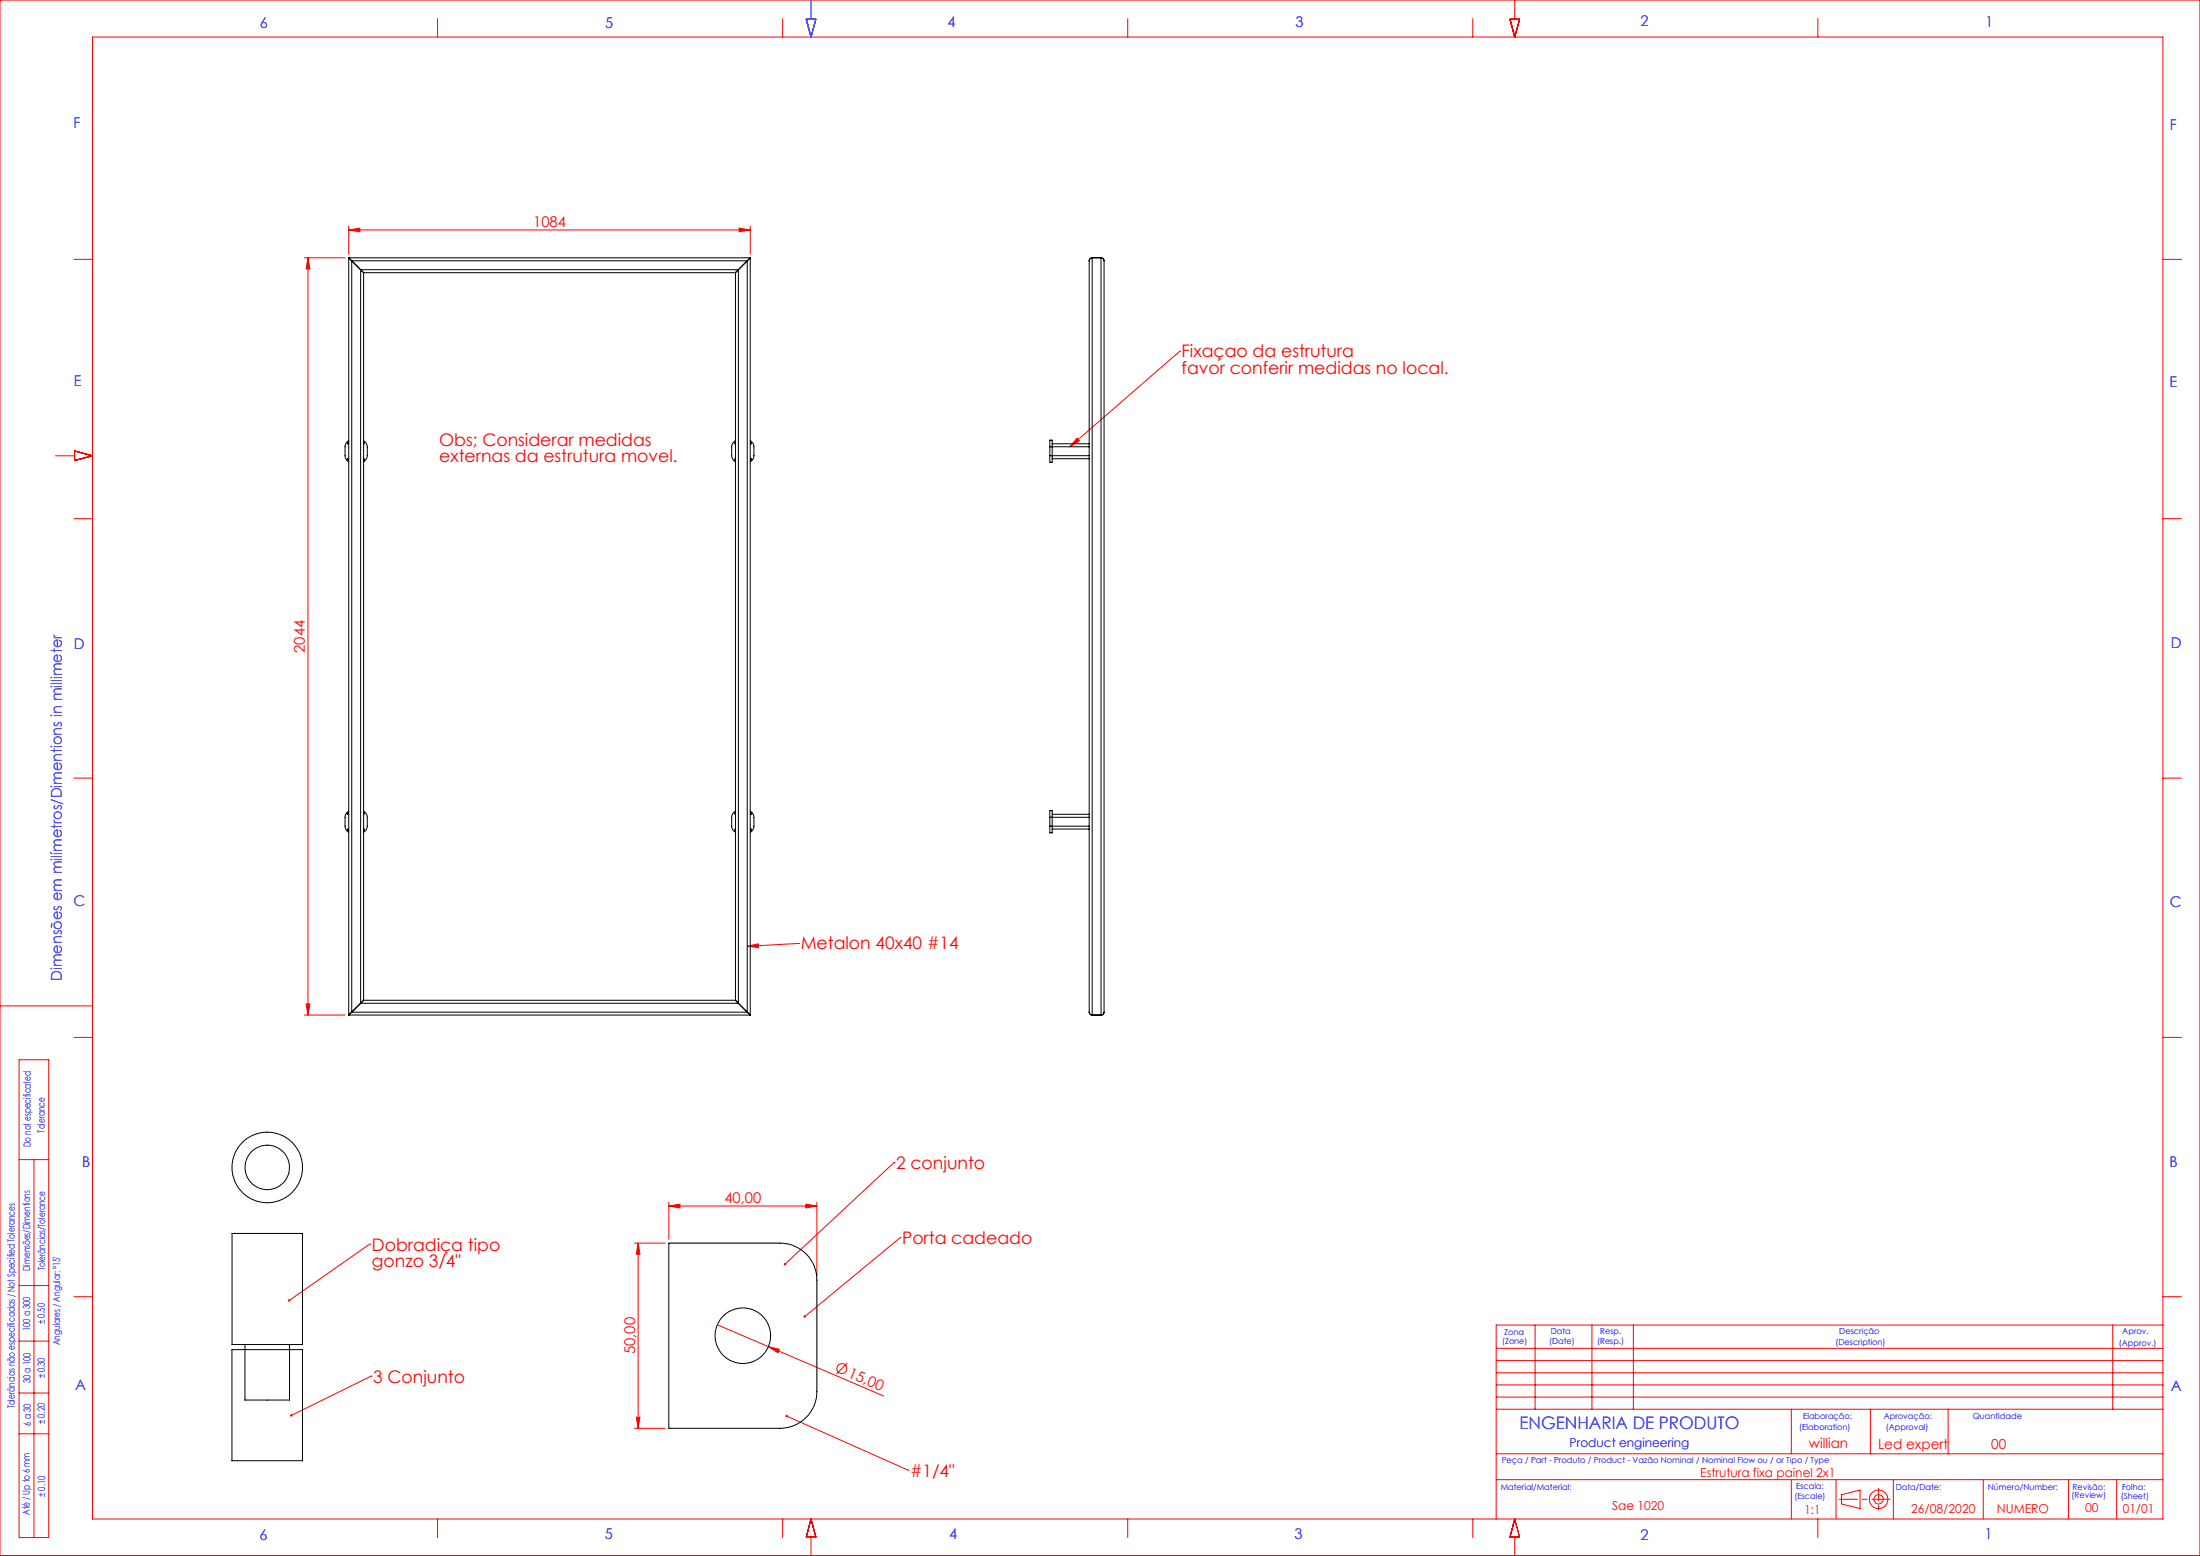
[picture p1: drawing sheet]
<svg xmlns="http://www.w3.org/2000/svg" width="594mm" height="420mm" viewBox="0 0 594 420" stroke-linecap="round" stroke-linejoin="round" font-family="sans-serif">
<g fill="none" stroke="#f00" stroke-width=".27">
<path d="M0 0h594v420h-594zM25 10h559v400h-559zM118.1 5v5M211.3 5v5M304.5 5v5M397.7 5v5M407.7 5.2h2.6l-1.3 4.8zM409 0v5.2M490.8 5v5M20 70h5M82.2 69.6h11M83.1 69.6l.6 3h-1z"/>
<path d="M83.1 69.6v204.4M94.2 62.1l3-.5v1zM94.2 61v7.6M94.2 62.1h108.4M199.6 61.6l3 .5-3 .5zM202.6 61v7.6M584 70h5M318.5 94.8h.1M318.5 94.8l-29.6 25.8M290.8 118.3l.6 .7-2.5 1.6zM15 123h5.1M20 140h5"/>
<path d="M20.1 121.7l4.9 1.3-4.9 1.3zM584 140h5M20 210h5M584 210h5M201.8 255.4l2.9-.6 .1 1zM215.7 254.7h.1M215.7 254.7l-13.9 .7M0 271.5h25M82.2 274h11M82.7 271h1l-.6 3zM5.2 286h8v129h-8zM20 280h5"/>
<path d="M584 280h5M5.2 313h8M9.2 313v102M241.4 313.8h.1M241.4 313.8l-29.5 27.4M99.8 335.8h.1M99.8 335.8l-21.7 15.2M171.3 335.5h8.3M172.3 335.5l.5 3h-1zM172.3 335.5v50M180.6 325.5l3-.5v1.1zM180.6 324.5v10"/>
<path d="M180.6 325.5h40M217.6 325l3 .5-3 .6zM220.6 324.5v20M243.1 334.1h.1M243.1 334.1l-25.8 21.3M5.2 347h8M20 350h5M193.7 357.6l44.9 19.2M414.5 357.7v22.7M429.8 357.7v22.7M441 357.7v22.7M570.4 357.7v22.7"/>
<path d="M584 350h5M584 357.7h-180v52.3M5.2 376h8M5.2 362h8M100.2 371.5h.1M100.2 371.5l-21.6 10.6M207.5 363.5l2.9 .7-.4 .9zM228.7 368l-2.9 2.9M404 363.9h180M404 367.3h180M404 370.5h180M404 373.8h180"/>
<path d="M404 377.1h180M5.2 387h8M171.3 385.5h8.3M171.8 382.5h1l-.5 3zM212.4 382.3l32.8 14.5M245.2 396.8h.1M404 399.4h180M404 392.4h180M404 380.4h180M483.7 399.4v10.6M483.7 380.4v12M495.7 399.4v10.6"/>
<path d="M505 380.4v12M511.2 399.4v10.6M526 380.4v12M535.5 399.4v10.6M558.5 399.4v10.6M571.5 399.4v10.6M118.1 410v5M211.3 410v5M219 410l1.3 4.8h-2.6zM219 414.8v5.2M304.5 410v5M397.7 410v5"/>
<path d="M409 410l1.3 4.8h-2.6zM409 414.8v5.2M490.8 410v5M497.2 403.5l5-1.3v5l-5-1.2z"/>
<circle cx="227.3" cy="369.4" r="1.34"/>
<circle cx="507.2" cy="404.7" r="1.26"/>
<circle cx="507.2" cy="404.7" r="2.51"/>
</g>
<path d="M507.2 401.7v6" fill="none" stroke="#f00" stroke-width=".27" stroke-dasharray="6.3 1.3 1.3 1.3" stroke-dashoffset="3"/>
<path d="M496.6 404.7h13.8" fill="none" stroke="#f00" stroke-width=".27" stroke-dasharray="6.3 1.3 1.3 1.3" stroke-dashoffset="1.4"/>
<path d="M217.7 5.2h2.6l-1.3 4.8zM219 0v5.2" fill="none" stroke="#00f" stroke-width=".27"/>
<g fill="#f00">
<path d="M207.5 363.5l2.9 .7-.4 .9z"/>
<path d="M201.8 255.4l2.9-.6 .1 1zM290.8 118.3l.6 .7-2.5 1.6zM77.8 350.8v.4l.3-.2-.3 .2a.33 .33 0 0 0 .5 .1 .33 .33 0 0 0 0-.5 .33 .33 0 0 0-.5 0zM78.4 381.8v.4l.2-.1-.2 .1a.34 .34 0 0 0 .4 .2 .34 .34 0 0 0 .1-.5 .34 .34 0 0 0-.5-.1zM217 355.2v.4l.3-.2-.3 .2a.34 .34 0 0 0 .5 0 .34 .34 0 0 0 0-.5 .34 .34 0 0 0-.5 .1zM212.2 382l.2 .3-.3-.2a.33 .33 0 0 0 .4 .5 .33 .33 0 0 0 .2-.5 .33 .33 0 0 0-.5-.1zM211.8 340.9l-.1 .6 .2-.3-.2 .3a.33 .33 0 0 0 .4 0 .33 .33 0 0 0 .1-.5 .33 .33 0 0 0-.4-.1z"/>
<path d="M94.2 62.1l3-.5v1zM199.6 61.6l3 .5-3 .5z"/>
<path d="M180.6 325.5l3-.5v1.1zM217.6 325l3 .5-3 .6z"/>
<path d="M82.7 271h1l-.6 3zM83.1 69.6l.6 3h-1z"/>
<path d="M172.3 335.5l.5 3h-1zM171.8 382.5h1l-.5 3z"/>
</g>
<g fill="none" stroke="#000" stroke-width=".27">
<path d="M94.2 69.6l.8 .8M94.2 69.6v204.4M94.2 69.6h108.4M95 70.4v202.8M95 70.4l2.4 2.4M95 70.4h106.8M97.4 72.8l.8 .8M97.4 72.8v198M97.4 72.8h102M98.2 73.6v196.4M98.2 73.6h100.4M198.6 73.6v196.4"/>
<path d="M199.4 72.8l-.8 .8M199.4 72.8v198M201.8 70.4l-2.4 2.4M201.8 70.4v202.8M202.6 69.6l-.8 .8M202.6 69.6v204.4M294.1 70.4v49.4M294.9 69.6l-.6 .3-.2 .5M294.9 69.6a.85 .85 0 0 0-.8 .8M294.9 69.6h2.4M294.9 69.6v204.4M297.3 69.6a.85 .85 0 0 1 .8 .8"/>
<path d="M297.3 69.6h.1a.73 .73 0 0 1 .7 .8M297.3 69.6v204.4M298.1 70.4v202.8M94.2 119.4a.24 .24 0 0 0-.4 .2 .25 .25 0 0 0 .4 .3M94.2 119a1.79 1.79 0 0 0-1 1.6v2.4a1.79 1.79 0 0 0 1 1.6M98.2 119.4a.25 .25 0 0 1 .2 .2 .25 .25 0 0 1-.2 .3M98.2 119a1.79 1.79 0 0 1 1 1.6v2.4a1.79 1.79 0 0 1-1 1.6M198.6 119a1.74 1.74 0 0 0-1 1.6v2.4a1.74 1.74 0 0 0 1 1.6M198.6 119.4a.25 .25 0 0 0-.3 .2 .25 .25 0 0 0 .3 .3M202.6 119.4a.24 .24 0 0 1 .3 .2 .24 .24 0 0 1-.3 .3M202.6 119a1.79 1.79 0 0 1 1 1.6v2.4a1.79 1.79 0 0 1-1 1.6M284.1 119.8h10"/>
<path d="M294.1 119.8v.8M94.2 123.8a.24 .24 0 0 0-.4 0 .24 .24 0 0 0 0 .4 .24 .24 0 0 0 .4 0M98.2 123.8a.25 .25 0 0 1 .2 .2 .25 .25 0 0 1-.2 .3M198.6 123.8a.25 .25 0 0 0-.3 .2 .25 .25 0 0 0 .3 .3M202.6 123.8a.24 .24 0 0 1 .3 0 .24 .24 0 0 1 0 .4 .24 .24 0 0 1-.3 0M283.5 120.6v-1.8h.6v6h-.6v-1.8M283.5 120.6v2.4M283.5 123h10.6M283.5 120.6h10.6M284.1 123.8h10M294.1 123v.8M294.1 120.6v2.4"/>
<path d="M294.1 123.8v96M94.2 219.4a.25 .25 0 0 0-.4 0 .25 .25 0 0 0 0 .4 .25 .25 0 0 0 .4 0M94.2 219a1.79 1.79 0 0 0-1 1.6v2.4a1.79 1.79 0 0 0 1 1.6M98.2 219.3a.25 .25 0 0 1 .2 .3 .25 .25 0 0 1-.2 .2M98.2 219a1.79 1.79 0 0 1 1 1.6v2.4a1.79 1.79 0 0 1-1 1.6M198.6 219a1.74 1.74 0 0 0-1 1.6v2.4a1.74 1.74 0 0 0 1 1.6M198.6 219.3a.25 .25 0 0 0-.3 .3 .25 .25 0 0 0 .3 .2M202.6 219a1.79 1.79 0 0 1 1 1.6v2.4a1.79 1.79 0 0 1-1 1.6M202.6 219.4a.25 .25 0 0 1 .3 0 .25 .25 0 0 1 0 .4 .25 .25 0 0 1-.3 0M284.1 219.8h10M294.1 219.8v.8M94.2 223.7a.25 .25 0 0 0-.4 .2 .25 .25 0 0 0 .4 .3"/>
<path d="M98.2 223.7a.25 .25 0 0 1 .2 .3 .25 .25 0 0 1-.2 .2M198.6 223.7a.25 .25 0 0 0-.3 .3 .25 .25 0 0 0 .3 .2M202.6 223.7a.25 .25 0 0 1 .3 .3 .25 .25 0 0 1-.3 .2M283.5 220.6v-1.8h.6v6h-.6v-1.8M283.5 220.6h10.6M283.5 223h10.6M283.5 220.6v2.4M284.1 223.8h10M294.1 223v.8M294.1 223.8v49.4l.3 .6 .5 .2M294.1 220.6v2.4M94.2 274h108.4"/>
<path d="M95 273.2l-.8 .8M95 273.2h106.8M97.4 270.8l-2.4 2.4M97.4 270.8h102M98.2 270l-.8 .8M98.2 270h100.4M198.6 270l.8 .8M199.4 270.8l2.4 2.4M201.8 273.2l.8 .8M294.9 274h2.4M298.1 273.2l-.3 .6-.5 .2M298.1 273.2a.78 .78 0 0 1-.8 .8"/>
<path d="M62.7 332.9h19v30h-19zM180.6 335.5h30a10 10 0 0 1 10 10v30a9.9 9.9 0 0 1-10 10h-30zM62.6 364.3h19.1v30h-19.1zM66.1 362.9v15h12.1v-15"/>
<circle cx="72.2" cy="315.1" r="6"/>
<circle cx="72.2" cy="315.1" r="9.5"/>
<circle cx="200.6" cy="360.5" r="7.5"/>
</g>
<g font-size="4.7" fill="#f00">
<text x="319" y="96.5">Fixaçao da estrutura</text>
<text x="319" y="101">favor conferir medidas no local.</text>
<text x="118.6" y="120.3">Obs; Considerar medidas</text>
<text x="118.6" y="124.8">externas da estrutura movel.</text>
<text x="216.2" y="256.3">Metalon 40x40 #14</text>
<text x="241.9" y="315.5">2 conjunto</text>
<text x="243.6" y="335.8">Porta cadeado</text>
<text x="100.4" y="337.5">Dobradiça tipo</text>
<text x="100.4" y="342.1">gonzo 3/4&quot;</text>
<text x="100.7" y="373.2">3 Conjunto</text>
<text x="245.7" y="398.6">#1/4&quot;</text>
</g>
<text font-size="4.7" fill="#00f" x="410.3" y="385.6">ENGENHARIA DE PRODUTO</text>
<g font-size="4" fill="#00f">
<text x="70.1" y="7.4">6</text>
<text x="163.4" y="7.4">5</text>
<text x="255.8" y="7.3">4</text>
<text x="349.8" y="7.4">3</text>
<text x="443" y="7">2</text>
<text x="536.1" y="7.4">1</text>
<text x="19.8" y="34.7">F</text>
<text x="585.9" y="35.1">F</text>
<text x="20" y="104.1">E</text>
<text x="585.8" y="104.5">E</text>
<text x="19.9" y="175.1">D</text>
<text x="586.1" y="174.9">D</text>
<text x="19.9" y="244.6">C</text>
<text x="585.9" y="244.9">C</text>
<text x="16.7" y="264.8" transform="rotate(-90 16.7 264.8)">Dimensões em milímetros/Dimentions in millimeter</text>
<text x="22.2" y="315.1">B</text>
<text x="585.7" y="315">B</text>
<text x="20.3" y="375.1">A</text>
<text x="586.2" y="375.4">A</text>
<text x="70.1" y="415.7">6</text>
<text x="163.3" y="415.5">5</text>
<text x="256.3" y="415.5">4</text>
<text x="349.5" y="415.3">3</text>
<text x="443" y="415.7">2</text>
<text x="535.9" y="415.3">1</text>
</g>
<g font-size="4" fill="#f00">
<text x="143.9" y="61.2">1084</text>
<text x="82.3" y="176.2" transform="rotate(-90 82.3 176.2)">2044</text>
<text x="195.6" y="324.7">40,00</text>
<text x="171.5" y="365.5" transform="rotate(-90 171.5 365.5)">50,00</text>
<text x="228.8" y="371.6" transform="rotate(23 228.8 371.6)">15,00</text>
</g>
<g font-size="3.7" fill="#f00">
<text x="488.4" y="390.9">willian</text>
<text x="507.1" y="391.1">Led expert</text>
<text x="537.6" y="391.1">00</text>
</g>
<text font-size="3.3" fill="#00f" x="423.8" y="390.7">Product engineering</text>
<g font-size="3.3" fill="#f00">
<text x="459.1" y="398.6">Estrutura fixa painel 2x1</text>
<text x="435.3" y="407.6">Sae 1020</text>
<text x="487.2" y="408.6">1:1</text>
<text x="516" y="408.4">26/08/2020</text>
<text x="539.2" y="408.4">NUMERO</text>
<text x="563" y="408.3">00</text>
<text x="573.2" y="408.4">01/01</text>
</g>
<g font-size="2.7" fill="#00f">
<text x="12.1" y="305.7" transform="rotate(-90 12.1 305.7)">Tolerance</text>
<text x="8.3" y="309.7" transform="rotate(-90 8.3 309.7)">Do not especificated</text>
<text x="8.1" y="343.1" transform="rotate(-90 8.1 343.1)">Dimensões/Dimentions</text>
<text x="12.2" y="342.9" transform="rotate(-90 12.2 342.9)">Tolerâncias/Tolerance</text>
<text x="8.2" y="359.2" transform="rotate(-90 8.2 359.2)">100 a 300</text>
<text x="12.1" y="357.4" transform="rotate(-90 12.1 357.4)">± 0.50</text>
<text x="16.2" y="363.1" transform="rotate(-90 16.2 363.1)">Angulares / Angular: °15'</text>
<text x="8.2" y="373.4" transform="rotate(-90 8.2 373.4)">30 a 100</text>
<text x="12.1" y="372.1" transform="rotate(-90 12.1 372.1)">± 0.30</text>
<text x="4" y="380.2" transform="rotate(-90 4 380.2)">Tolerâncias não especificadas / Not Specified Tolerances</text>
<text x="8.3" y="384.8" transform="rotate(-90 8.3 384.8)">6 a 30</text>
<text x="12.1" y="384.4" transform="rotate(-90 12.1 384.4)">± 0.20</text>
<text x="12.2" y="404" transform="rotate(-90 12.2 404)">± 0.10</text>
<text x="8" y="408.9" transform="rotate(-90 8 408.9)">Até / Up to 6 mm</text>
</g>
<g font-size="2.3" fill="#00f">
<text x="405.6" y="362.9">(Zone)</text>
<text x="406.1" y="360.4">Zona</text>
<text x="418.3" y="362.8">(Date)</text>
<text x="418.7" y="360.1">Data</text>
<text x="431.2" y="362.8">(Resp.)</text>
<text x="432.1" y="360.1">Resp.</text>
<text x="495.6" y="363">(Description)</text>
<text x="496.6" y="360.2">Descrição</text>
<text x="572.1" y="363.3">(Approv.)</text>
<text x="573" y="360.1">Aprov.</text>
<text x="486.8" y="383">Elaboração:</text>
<text x="508.6" y="383">Aprovação:</text>
<text x="532.7" y="383">Quantidade</text>
<text x="485.8" y="386">(Elaboration)</text>
<text x="509.2" y="385.9">(Approval)</text>
<text x="405.5" y="395">Peça / Part - Produto / Product - Vazão Nominal / Nominal Flow ou / or Tipo / Type</text>
<text x="484.9" y="402">Escala:</text>
<text x="405.2" y="402.3">Material/Material:</text>
<text x="484.5" y="404.6">(Escale)</text>
<text x="511.9" y="402.2">Data/Date:</text>
<text x="536.7" y="402.2">Número/Number:</text>
<text x="559.3" y="404.2">(Review)</text>
<text x="559.6" y="402.1">Revisão:</text>
<text x="572.6" y="404.5">(Sheet)</text>
<text x="573" y="402.1">Folha:</text>
</g>
</svg>
